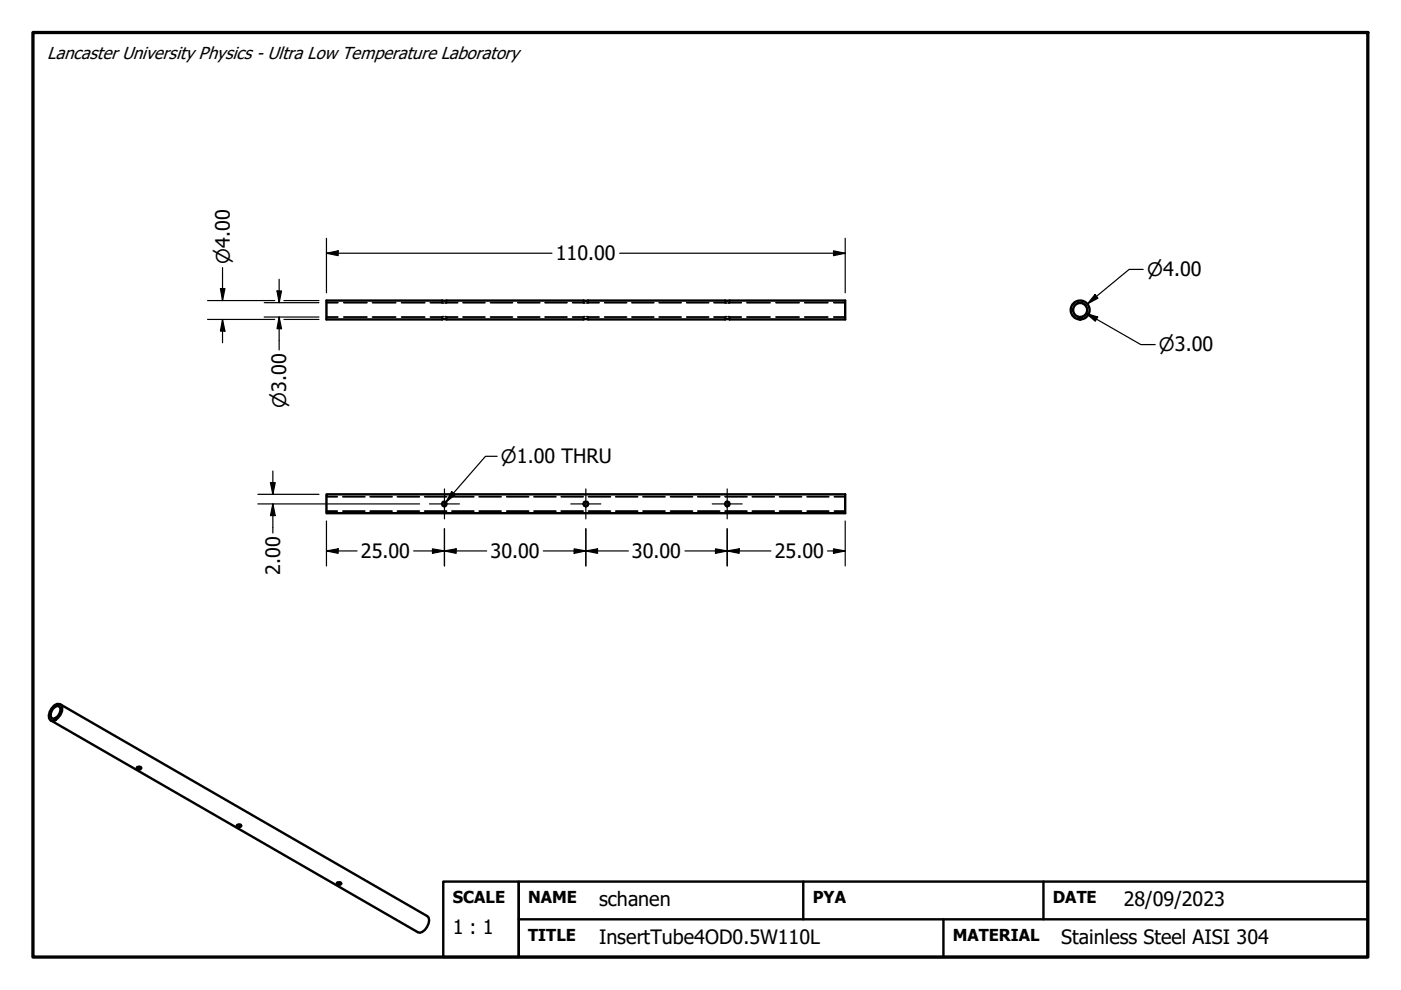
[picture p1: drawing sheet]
<svg xmlns="http://www.w3.org/2000/svg" width="297mm" height="210mm" viewBox="0 0 297 210" stroke-linecap="round" stroke-linejoin="round" font-family="sans-serif">
<!-- layer: Hidden (ANSI) -->
<g fill="none" stroke="#000" stroke-width=".38">
<path d="M69.2 67.2h2.4M69.2 64.2h2.4M72.9 67.2h4.9M72.9 64.2h4.9M79 67.2h4.9M79 64.2h4.9M85.2 67.2h4.8M85.2 64.2h4.8M91.2 67.2h2.5M91.2 64.2h2.5M93.7 64.2h.3M93.7 63.7v.2"/>
<path d="M93.7 64v.2M93.7 67.2v.1M93.7 67.5v.2M94 67.2h-.3M94.4 67.2h.3M94.7 64.2h-.3M94.7 63.7v.2M94.7 64v.2M94.7 67.2v.1M94.7 67.5v.2M94.7 67.2h2.3M94.7 64.2h2.3"/>
<path d="M98.2 67.2h4.6M98.2 64.2h4.6M104 67.2h4.6M104 64.2h4.6M109.8 67.2h4.6M109.8 64.2h4.6M115.6 67.2h4.6M115.6 64.2h4.6M121.4 67.2h2.3M121.4 64.2h2.3M123.7 64.2h.3M123.7 63.7v.2"/>
<path d="M123.7 64v.2M123.7 67.2v.1M123.7 67.5v.2M124 67.2h-.3M124.4 67.2h.3M124.7 64.2h-.3M124.7 63.7v.2M124.7 64v.2M124.7 67.2v.1M124.7 67.5v.2M124.7 67.2h2.3M124.7 64.2h2.3"/>
<path d="M128.2 67.2h4.6M128.2 64.2h4.6M134 67.2h4.6M134 64.2h4.6M139.8 67.2h4.6M139.8 64.2h4.6M145.6 67.2h4.6M145.6 64.2h4.6M151.4 67.2h2.3M151.4 64.2h2.3M153.7 64.2h.4M153.7 63.7v.2"/>
<path d="M153.7 64v.2M153.7 67.2v.1M153.7 67.5v.2M154.1 67.2h-.4M154.4 67.2h.3M154.7 64.2h-.3M154.7 63.7v.2M154.7 64v.2M154.7 67.2v.1M154.7 67.5v.2M154.7 67.2h2.5M154.7 64.2h2.5"/>
<path d="M158.4 67.2h4.9M158.4 64.2h4.9M164.5 67.2h4.9M164.5 64.2h4.9M170.6 67.2h4.9M170.6 64.2h4.9M176.8 67.2h2.4M176.8 64.2h2.4M228.5 63.8v.1M228.5 64.1v.2M228.5 67.1v.2M228.5 67.5v.2"/>
<path d="M229.5 63.8v.1M229.5 64.1v.2M229.5 67.1v.2M229.5 67.5v.2M69.2 108.4h2.3M69.2 105.3h2.3M72.7 108.4h4.6M72.7 105.3h4.6M78.5 108.4h4.6M78.5 105.3h4.6M84.3 108.4h4.6M84.3 105.3h4.6"/>
<path d="M90 108.4h4.7M90 105.3h4.7M95.8 108.4h4.7M95.8 105.3h4.7M101.6 108.4h4.6M101.6 105.3h4.6M107.4 108.4h4.7M107.4 105.3h4.7M113.2 108.4h4.7M113.2 105.3h4.7M119 108.4h4.6M119 105.3h4.6"/>
<path d="M124.8 108.4h4.6M124.8 105.3h4.6M130.6 108.4h4.6M130.6 105.3h4.6M136.3 108.4h4.7M136.3 105.3h4.7M142.2 108.4h4.6M142.2 105.3h4.6M148 108.4h4.6M148 105.3h4.6M153.7 108.4h4.7M153.7 105.3h4.7"/>
<path d="M159.5 108.4h4.6M159.5 105.3h4.6M165.3 108.4h4.6M165.3 105.3h4.6M171.1 108.4h4.6M171.1 105.3h4.6M176.9 108.4h2.3M176.9 105.3h2.3"/>
</g>
<!-- layer: Visible (ANSI) -->
<g fill="none" stroke="#000" stroke-width=".51">
<path d="M69.2 63.7h110v4h-110zM69.2 104.8h110v4h-110zM11.5 150l.5-.3h.4a1.47 1.47 0 0 1-.1 2.2l-1 .5-.4-.2a1.86 1.86 0 0 1 .6-2.2zM11.5 149.6l.6-.3h.5l.4 .2a2.68 2.68 0 0 1-1.8 3.4l-.5-.1a1.95 1.95 0 0 1 .2-2.6zM12.8 149.3l77.8 44.9a1.64 1.64 0 0 1 0 2.3 1.67 1.67 0 0 1-2 1.1l-77.8-44.8M29.1 162.7l.7-.1 .2 .2-.2 .3-.3 .1-.4-.2-.1-.2zM29.1 162.7h.7M50.3 174.9h.7l.2 .2a.64 .64 0 0 1-1 0zM50.4 174.9h.7M71.5 187.2l.7-.1 .2 .3a.63 .63 0 0 1-1 0zM71.6 187.1l.7 .1"/>
<circle cx="229" cy="65.7" r="2"/>
<circle cx="229" cy="65.7" r="1.49"/>
<circle cx="94.2" cy="106.8" r=".5"/>
<circle cx="124.2" cy="106.8" r=".52"/>
<circle cx="154.2" cy="106.8" r=".5"/>
</g>
<!-- layer: Border (ANSI) -->
<path d="M7 6.9h283v196h-283z" fill="none" stroke="#000" stroke-width=".7"/>
<!-- layer: Title (ANSI) -->
<path d="M94 186.9h16v16h-16zM110 186.9h180v16h-180zM110 194.9h180M170.3 186.9v8M200 194.9v8M221.2 186.9v8" fill="none" stroke="#000" stroke-width=".51"/>
<!-- layer: Dimension (ANSI) -->
<g fill="none" stroke="#000" stroke-width=".25">
<path d="M47.2 56.7v7M59.2 59.2v5M69.2 53.7l2.5-.5v1zM69.2 53.7h47.8M69.2 50.5v11.6M131.4 53.7h47.8M176.7 53.2l2.5 .5-2.5 .5zM179.2 50.5v11.6M242.4 57.1h-3l-8.8 7.3M44 63.7h14.2M44 67.7h14.2M46.7 61.2h1l-.5 2.5z"/>
<path d="M47.2 67.7l.5 2.5h-1zM47.2 67.7v5M56 67.2h11.6M56 64.2h11.6M58.7 61.7h1l-.5 2.5zM59.2 67.2l.5 2.5h-1zM59.2 67.2v7M60.2 63.7h7.4M60.2 67.7h7.4M230.3 66.5l2.4 .7-.5 .9zM230.3 66.5l11.6 6.6h3M232.2 62.5l.6 .7-2.2 1.2z"/>
<path d="M57.8 99.9v4.9M54.7 104.8h12.9M54.7 106.8h34.3M57.3 102.3h1.1l-.6 2.5zM57.8 106.8l.6 2.5h-1.1zM57.8 106.8v6.2M69.2 116.8l2.5-.4v.9zM69.2 110.5v9.5M69.2 116.8h6.5M87.7 116.8h15.5M91.7 116.4l2.5 .4-2.5 .5zM94.2 116.8l2.5-.4v.9z"/>
<path d="M94.2 112.1v7.9M115.2 116.8h18M121.7 116.4l2.5 .4-2.5 .5zM124.2 116.8l2.5-.4v.9zM124.2 112.1v7.9M145.2 116.8h18.2M151.7 116.4l2.5 .4-2.5 .5zM154.2 116.8l2.5-.4v.9zM154.2 112.1v7.9M175.5 116.8h3.7M176.7 116.4l2.5 .4-2.5 .5zM179.2 110.5v9.5"/>
</g>
<g fill="#000">
<path d="M69.2 53.7l2.5-.5v1zM176.7 53.2l2.5 .5-2.5 .5zM46.7 61.2h1l-.5 2.5zM47.2 67.7l.5 2.5h-1zM58.7 61.7h1l-.5 2.5zM59.2 67.2l.5 2.5h-1zM232.2 62.5l.6 .7-2.2 1.2zM230.3 66.5l2.4 .7-.5 .9zM57.3 102.3h1.1l-.6 2.5zM57.8 106.8l.6 2.5h-1.1zM69.2 116.8l2.5-.4v.9zM91.7 116.4l2.5 .4-2.5 .5z"/>
<path d="M94.2 116.8l2.5-.4v.9zM121.7 116.4l2.5 .4-2.5 .5zM124.2 116.8l2.5-.4v.9zM151.7 116.4l2.5 .4-2.5 .5zM154.2 116.8l2.5-.4v.9zM176.7 116.4l2.5 .4-2.5 .5z"/>
</g>
<!-- layer: Center Mark (ANSI) -->
<path d="M91.1 106.8h6.3M94.2 103.7v6.3M121 106.8h6.4M124.2 103.7v6.3M151 106.8h6.4M154.2 103.7v6.3" fill="none" stroke="#000" stroke-width=".25"/>
<!-- layer: Symbol (ANSI) -->
<path d="M105.4 96.7h-2.5l-8.3 9.8M95.8 104.2l.7 .7-1.9 1.6z" fill="none" stroke="#000" stroke-width=".25"/>
<path d="M95.8 104.2l.7 .7-1.9 1.6z" fill="#000"/>
<g font-size="4.2">
<text x="117.9" y="55.2">110.00</text>
<text x="76.5" y="118.3">25.00</text>
<text x="104" y="118.3">30.00</text>
<text x="134" y="118.3">30.00</text>
<text x="164.3" y="118.3">25.00</text>
<text x="59.4" y="121.9" transform="rotate(-90 59.4 121.9)">2.00</text>
<text x="96" y="198">1 : 1</text>
<text x="127" y="192.1">schanen</text>
<text x="238.3" y="192.1">28/09/2023</text>
<text x="127" y="200.1">InsertTube4OD0.5W110L</text>
<text x="225" y="200.1">Stainless Steel AISI 304</text>
</g>
<g font-size="3.9">
<text x="48.7" y="55.9" transform="rotate(-90 48.7 55.9)">⌀4.00</text>
<text x="243.2" y="58.6">⌀4.00</text>
<text x="245.7" y="74.5">⌀3.00</text>
<text x="60.6" y="86.5" transform="rotate(-90 60.6 86.5)">⌀3.00</text>
<text x="106.2" y="98.3">⌀1.00 THRU</text>
</g>
<text font-size="3.7" x="10" y="12.5">Lancaster University Physics - Ultra Low Temperature Laboratory</text>
<g font-size="3.5">
<text x="96" y="191.5">SCALE</text>
<text x="112" y="191.4">NAME</text>
<text x="172.3" y="191.4">PYA</text>
<text x="223.2" y="191.4">DATE</text>
<text x="112" y="199.4">TITLE</text>
<text x="202" y="199.4">MATERIAL</text>
</g>
</svg>
